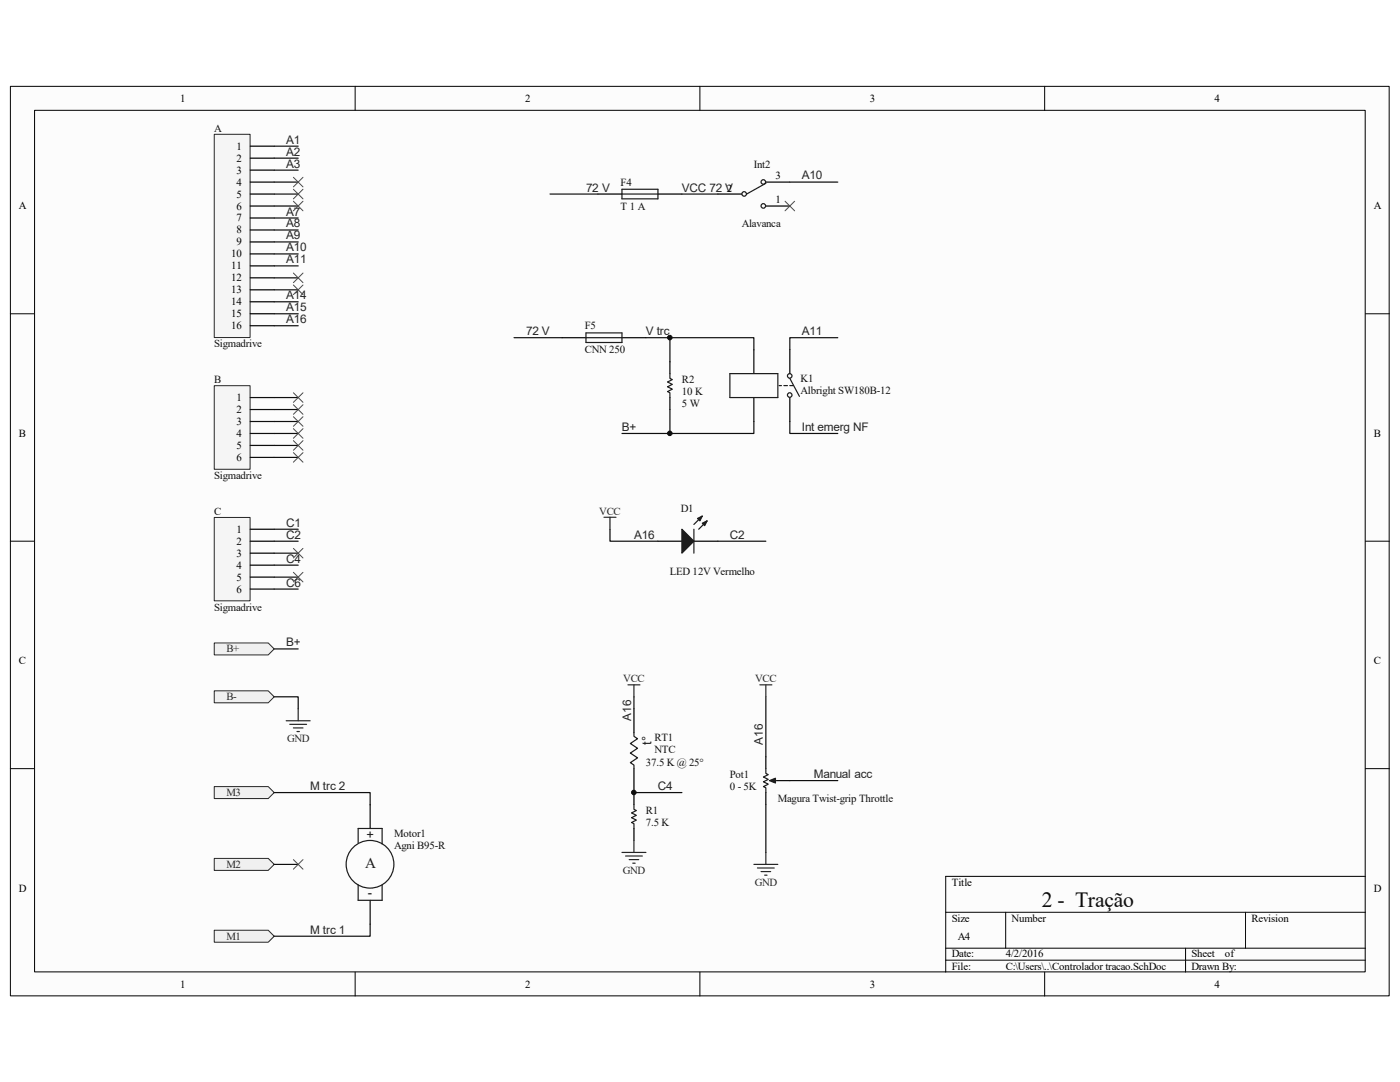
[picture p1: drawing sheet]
<svg xmlns="http://www.w3.org/2000/svg" width="279mm" height="216mm" viewBox="0 0 279 216" stroke-linecap="round" stroke-linejoin="round" font-family="sans-serif">
<path d="M2.1 17.3h275.1v181.4h-275.1z" fill="#fcfcfc"/>
<path d="M2.1 17.2h275.1v181.5h-275.1z" fill="none" stroke="#000" stroke-width=".2"/>
<path d="M6.9 22.1h265.6v171.8h-265.6z" fill="#fcfcfc"/>
<g fill="none" stroke="#000" stroke-width=".2">
<path d="M70.9 17.2v4.8M139.7 17.2v4.8M208.5 17.2v4.8M6.9 22h265.6v171.9h-265.6zM2.1 62.6h4.8M272.5 62.6h4.8M2.1 108h4.8M272.5 108h4.8M2.1 153.4h4.8M272.5 153.4h4.8M272.5 174.9h-83.8v19.1M70.9 194v4.8"/>
<path d="M139.7 194v4.8M188.7 182h83.8M188.7 189.2h83.8M188.7 191.6h83.8M200.7 182v7.2M208.5 194v4.8M236.6 189.2v4.8M248.6 182v7.2"/>
</g>
<path d="M42.8 26.8h7.1v40.6h-7.1z" fill="#f5f5f5"/>
<path d="M42.8 26.8h7.1v40.6h-7.1z" fill="none" stroke="#262626" stroke-width=".2"/>
<g fill="none" stroke="#000" stroke-width=".24">
<path d="M49.9 29.2h4.8M49.9 31.6h4.8M49.9 33.9h4.8M49.9 36.3h4.8M49.9 38.7h4.8M49.9 41.1h4.8M49.9 43.5h4.8M49.9 45.9h4.8M49.9 48.3h4.8M49.9 50.7h4.8M49.9 53.1h4.8M49.9 55.4h4.8"/>
<path d="M49.9 57.8h4.8M49.9 60.2h4.8M49.9 62.6h4.8M49.9 65h4.8"/>
</g>
<path d="M42.8 77h7.1v16.6h-7.1z" fill="#f5f5f5"/>
<path d="M42.8 77h7.1v16.6h-7.1z" fill="none" stroke="#262626" stroke-width=".2"/>
<path d="M49.9 79.3h4.8M49.9 81.7h4.8M49.9 84.1h4.8M49.9 86.5h4.8M49.9 88.9h4.8M49.9 91.3h4.8" fill="none" stroke="#000" stroke-width=".24"/>
<path d="M42.8 103.3h7.1v16.6h-7.1z" fill="#f5f5f5"/>
<path d="M42.8 103.3h7.1v16.6h-7.1z" fill="none" stroke="#262626" stroke-width=".2"/>
<path d="M49.9 105.6h4.8M49.9 108h4.8M49.9 110.4h4.8M49.9 112.8h4.8M49.9 115.2h4.8M49.9 117.5h4.8" fill="none" stroke="#000" stroke-width=".24"/>
<g fill="#f0f0f0" stroke="#262626" stroke-width=".2">
<path d="M42.8 137.8h10.7l1.2 1.2-1.2 1.2h-10.7z" fill-rule="evenodd"/>
<path d="M42.8 128.3h10.7l1.2 1.2-1.2 1.2h-10.7z" fill-rule="evenodd"/>
<path d="M42.8 185.6h10.7l1.2 1.2-1.2 1.2h-10.7z" fill-rule="evenodd"/>
<path d="M42.8 171.3h10.7l1.2 1.2-1.2 1.2h-10.7z" fill-rule="evenodd"/>
<path d="M42.8 157h10.7l1.2 1.1-1.2 1.2h-10.7z" fill-rule="evenodd"/>
</g>
<g fill="none" stroke="#0e0e0e" stroke-width=".24">
<path d="M54.7 29.2h4.8M54.7 31.6h4.8M54.7 33.9h4.8M54.7 36.3h4.8M54.7 38.7h4.8M109.8 38.7h9.5M136.1 38.7h7.2M157.6 36.3h9.6M54.7 41.1h4.8M54.7 43.5h4.8M54.7 45.9h4.8M54.7 48.3h4.8"/>
<path d="M54.7 50.7h4.8M54.7 53.1h4.8M54.7 55.4h4.8M54.7 57.8h4.8M54.7 60.2h4.8M54.7 62.6h4.8M54.7 65h4.8M54.7 79.3h4.8M102.6 67.4h9.6M128.9 67.4h4.8M150.5 69.8v-2.4h-16.8v4.8M167.2 67.4h-9.6v2.4"/>
<path d="M54.7 81.7h4.8M54.7 84.1h4.8M54.7 86.5h4.8M54.7 88.9h4.8M54.7 91.3h4.8M133.7 81.7v4.8M150.5 84.1v2.4h-26.4M157.6 84.1v2.4h9.6M54.7 105.6h4.8M54.7 108h4.8M54.7 110.4h4.8M54.7 112.8h4.8"/>
<path d="M54.7 115.2h4.8M54.7 117.5h4.8M121.7 105.6v2.4h9.6M143.3 108h9.5M54.7 139h4.8v2.4M54.7 129.5h4.8M126.5 139v2.4M152.8 139v12M54.7 158.1h19.2v2.4M126.5 158.1h9.6M157.6 155.8h9.6M54.7 172.5h4.8"/>
<path d="M152.8 160.5v9.6M73.9 184.4v2.4h-19.2"/>
</g>
<g fill="none" stroke="#4c4c4c" stroke-width=".2">
<path d="M58.6 35.4l1.9 1.9M58.6 37.8l1.9 1.9M60.5 35.4l-1.9 1.9M60.5 37.8l-1.9 1.9M58.6 40.2l1.9 1.9M58.6 54.5l1.9 1.9M58.6 56.9l1.9 1.9M60.5 40.2l-1.9 1.9M60.5 54.5l-1.9 1.9M60.5 56.9l-1.9 1.9M156.7 40.2l1.9 1.9M158.6 40.2l-1.9 1.9"/>
<path d="M58.6 78.4l1.9 1.9M60.5 78.4l-1.9 1.9M58.6 80.8l1.9 1.9M58.6 83.2l1.9 1.9M58.6 85.5l1.9 2M58.6 87.9l1.9 1.9M58.6 90.3l1.9 1.9M60.5 80.8l-1.9 1.9M60.5 83.2l-1.9 1.9M60.5 85.5l-1.9 2M60.5 87.9l-1.9 1.9M60.5 90.3l-1.9 1.9"/>
<path d="M58.6 109.4l1.9 1.9M58.6 114.2l1.9 1.9M60.5 109.4l-1.9 1.9M60.5 114.2l-1.9 1.9M58.6 171.5l1.9 1.9M60.5 171.5l-1.9 1.9"/>
</g>
<g fill="none" stroke="#000" stroke-width=".24">
<path d="M119.3 38.7h4.8M131.3 38.7h4.8M143.3 38.7h4.8M152.8 36.3h4.8M152.8 41.1h4.8M112.2 67.4h4.7M124.1 67.4h4.8M133.7 72.2v2.4M133.7 79.3v2.4M150.5 69.8v4.8M150.5 79.3v4.8M157.6 69.8v4.8"/>
<path d="M157.6 79.3v4.8M131.3 108h4.8M138.5 108h4.8M126.5 141.4v4.8M126.5 153.4v7.1M152.8 151v2.4M152.8 158.1v2.4M155.2 155.8h2.4M73.9 160.5v4.8M73.9 179.6v4.8M126.5 165.3v2.4"/>
</g>
<g fill="none" stroke="#1c1c1c" stroke-width=".24">
<path d="M124.1 37.8h7.2v1.9h-7.2zM124.1 38.7h7.2M152.8 36.6l-3.8 2.1M116.9 66.4h7.2v1.9h-7.2zM116.9 67.4h7.2M133.7 74.6v.9l.5 .2-1 .5 1 .5-1 .5 1 .5-1 .4 .5 .3v.9M145.7 74.6h9.5v4.7h-9.5zM155.5 76.9h.5M156.4 76.9h.7M157.6 76.9h.7M157.6 75.5l1.9 3.6M138.5 105.6v4.8"/>
<path d="M140.2 103l-1.7 1.6M141.1 103.9l-1.7 1.7M126.5 146.2v.7l.7 .5-1.4 1 1.4 .9-1.4 1 1.4 .9-1.4 1 .7 .5v.7M152.8 153.4v.9l.5 .3-.9 .4 .9 .5-.9 .5 .9 .5-.9 .5 .4 .2v.9M154 155.8h1.2M71.5 168.2v-2.9h4.8v3.1M71.5 176.5v3.1h4.8v-3.1M126.5 160.5v1l.5 .2-1 .5 1 .5-1 .5 1 .4-1 .5 .5 .3v.9"/>
<circle cx="148.5" cy="38.7" r=".45"/>
<circle cx="152.3" cy="36.3" r=".45"/>
<circle cx="152.3" cy="41.1" r=".45"/>
<circle cx="157.6" cy="78.8" r=".45"/>
<circle cx="157.6" cy="75" r=".45"/>
<circle cx="73.8" cy="172.5" r="4.8"/>
</g>
<g fill="none" stroke="#262626" stroke-width=".24">
<path d="M120.5 103.2h2.4M121.7 103.2v2.4M125.3 136.7h2.4M126.5 136.7v2.3M151.6 136.7h2.4M152.8 136.7v2.3M57.1 143.8h4.8M57.8 144.5h3.4M58.6 145.3h1.9M59.3 146h.4M59.5 141.4v2.4M124.1 170.1h4.8"/>
<path d="M124.8 170.8h3.4M125.6 171.5h1.9M126.3 172.2h.5M126.5 167.7v2.4M150.5 172.5h4.7M151.2 173.2h3.3M151.9 173.9h1.9M152.6 174.6h.5M152.8 170.1v2.4"/>
</g>
<g fill="#1c1c1c" stroke="#1c1c1c" stroke-width=".24">
<path d="M136.1 105.6l2.4 2.4-2.4 2.4z"/>
<path d="M140.2 104.4l.9-.5-.5 1z"/>
<path d="M139.2 103.5l1-.5-.5 .9z"/>
<path d="M153.6 155.8l1.2-.5v.9z"/>
</g>
<g fill="#0e0e0e" stroke="#0e0e0e" stroke-width=".2">
<circle cx="126.5" cy="158.1" r=".45"/>
<circle cx="133.7" cy="86.5" r=".45"/>
<circle cx="133.7" cy="67.4" r=".45"/>
</g>
<text font-size="4.3" fill="#0e0e0e" x="207.9" y="181">2 - Tração</text>
<text font-size="3" fill="#1c1c1c" x="72.9" y="173.2">A</text>
<g font-size="2.6" fill="#1c1c1c">
<text x="130" y="148.6" transform="rotate(-90 130 148.6)">t°</text>
<text x="73.2" y="167.4">+</text>
<text x="73.4" y="179.1">-</text>
</g>
<g font-size="2.4" fill="#262626">
<text x="57.1" y="28.7">A1</text>
<text x="57.1" y="31.1">A2</text>
<text x="57.1" y="33.4">A3</text>
<text x="160" y="35.8">A10</text>
<text x="117" y="38.2">72 V</text>
<text x="136.1" y="38.2">VCC 72 V</text>
<text x="57.1" y="43">A7</text>
<text x="57.1" y="45.4">A8</text>
<text x="57.1" y="47.8">A9</text>
<text x="57.1" y="50.2">A10</text>
<text x="57.1" y="52.5">A11</text>
<text x="57.1" y="59.7">A14</text>
<text x="57.1" y="62.1">A15</text>
<text x="57.1" y="64.5">A16</text>
<text x="105" y="66.9">72 V</text>
<text x="128.9" y="66.9">V trc</text>
<text x="160" y="66.9">A11</text>
<text x="124.1" y="86">B+</text>
<text x="160" y="86">Int emerg NF</text>
<text x="57.1" y="105.1">C1</text>
<text x="57.1" y="107.5">C2</text>
<text x="126.5" y="107.5">A16</text>
<text x="145.7" y="107.5">C2</text>
<text x="57.1" y="112.3">C4</text>
<text x="57.1" y="117.1">C6</text>
<text x="57.1" y="129">B+</text>
<text x="126" y="143.8" transform="rotate(-90 126 143.8)">A16</text>
<text x="152.3" y="148.6" transform="rotate(-90 152.3 148.6)">A16</text>
<text x="162.4" y="155.2">Manual acc</text>
<text x="61.9" y="157.6">M trc 2</text>
<text x="131.3" y="157.6">C4</text>
<text x="61.9" y="186.3">M trc 1</text>
</g>
<g font-size="2.2">
<text x="36" y="20.3">1</text>
<text x="104.8" y="20.3">2</text>
<text x="173.6" y="20.3">3</text>
<text x="242.4" y="20.3">4</text>
<text x="47.2" y="29.8">1</text>
<text x="47.2" y="32.3">2</text>
<text x="47.2" y="34.6">3</text>
<text x="154.8" y="35.8">3</text>
<text x="3.8" y="41.8">A</text>
<text x="47.2" y="37">4</text>
<text x="47.2" y="39.4">5</text>
<text x="47.2" y="41.8">6</text>
<text x="145.1" y="38.2">2</text>
<text x="154.8" y="40.6">1</text>
<text x="274.2" y="41.8">A</text>
<text x="47.2" y="44.2">7</text>
<text x="47.2" y="46.6">8</text>
<text x="46.1" y="51.4">10</text>
<text x="46.1" y="53.8">11</text>
<text x="47.2" y="49">9</text>
<text x="46.1" y="56.1">12</text>
<text x="46.1" y="58.5">13</text>
<text x="46.1" y="60.9">14</text>
<text x="46.1" y="63.3">15</text>
<text x="46.1" y="65.7">16</text>
<text x="47.2" y="80">1</text>
<text x="47.2" y="82.4">2</text>
<text x="3.8" y="87.2">B</text>
<text x="47.2" y="84.8">3</text>
<text x="47.2" y="87.2">4</text>
<text x="47.2" y="89.6">5</text>
<text x="274.2" y="87.2">B</text>
<text x="47.2" y="91.9">6</text>
<text x="47.2" y="106.3">1</text>
<text x="47.2" y="108.7">2</text>
<text x="47.2" y="111.1">3</text>
<text x="47.2" y="113.5">4</text>
<text x="47.2" y="115.9">5</text>
<text x="47.2" y="118.2">6</text>
<text x="3.8" y="132.5">C</text>
<text x="274.2" y="132.5">C</text>
<text x="3.7" y="177.9">D</text>
<text x="189.9" y="176.7">Title</text>
<text x="274.1" y="177.9">D</text>
<text x="189.9" y="183.9">Size</text>
<text x="201.9" y="183.9">Number</text>
<text x="249.8" y="183.9">Revision</text>
<text x="189.9" y="191.1">Date:</text>
<text x="191.1" y="187.5">A4</text>
<text x="200.7" y="191.1">4/2/2016</text>
<text x="237.8" y="191.1">Sheet</text>
<text x="244.5" y="191.1">of</text>
<text x="36" y="197.1">1</text>
<text x="104.8" y="197.1">2</text>
<text x="173.6" y="197.1">3</text>
<text x="189.9" y="193.5">File:</text>
<text x="200.7" y="193.5">C:\Users\..\Controlador tracao.SchDoc</text>
<text x="237.8" y="193.5">Drawn By:</text>
<text x="242.4" y="197.1">4</text>
</g>
<g font-size="2.2" fill="#0e0e0e">
<text x="42.8" y="26.3">A</text>
<text x="150.5" y="33.4">Int2</text>
<text x="123.9" y="37">F4</text>
<text x="123.9" y="41.8">T 1 A</text>
<text x="148" y="45.4">Alavanca</text>
<text x="116.7" y="65.7">F5</text>
<text x="42.8" y="69.3">Sigmadrive</text>
<text x="116.7" y="70.5">CNN 250</text>
<text x="42.8" y="76.5">B</text>
<text x="136.1" y="76.5">R2</text>
<text x="159.8" y="76.2">K1</text>
<text x="136.1" y="78.8">10 K</text>
<text x="136.1" y="81.2">5 W</text>
<text x="159.8" y="78.6">Albright SW180B-12</text>
<text x="42.8" y="95.5">Sigmadrive</text>
<text x="42.8" y="102.7">C</text>
<text x="135.8" y="102.2">D1</text>
<text x="133.7" y="114.6">LED 12V Vermelho</text>
<text x="42.8" y="121.8">Sigmadrive</text>
<text x="130.6" y="147.9">RT1</text>
<text x="128.9" y="152.9">37.5 K @ 25°</text>
<text x="130.6" y="150.2">NTC</text>
<text x="145.7" y="155.3">Pot1</text>
<text x="145.7" y="157.6">0 - 5K</text>
<text x="155.2" y="160">Magura Twist-grip Throttle</text>
<text x="78.7" y="167">Motor1</text>
<text x="128.9" y="164.8">7.5 K</text>
<text x="128.9" y="162.4">R1</text>
<text x="78.7" y="169.3">Agni B95-R</text>
</g>
<g font-size="2.2" fill="#262626">
<text x="119.6" y="102.7">VCC</text>
<text x="45.2" y="130.2">B+</text>
<text x="124.4" y="136.1">VCC</text>
<text x="150.7" y="136.1">VCC</text>
<text x="45.2" y="139.7">B-</text>
<text x="57.3" y="148.1">GND</text>
<text x="45.2" y="158.8">M3</text>
<text x="45.2" y="173.2">M2</text>
<text x="124.3" y="174.3">GND</text>
<text x="150.6" y="176.7">GND</text>
<text x="45.2" y="187.5">M1</text>
</g>
</svg>
